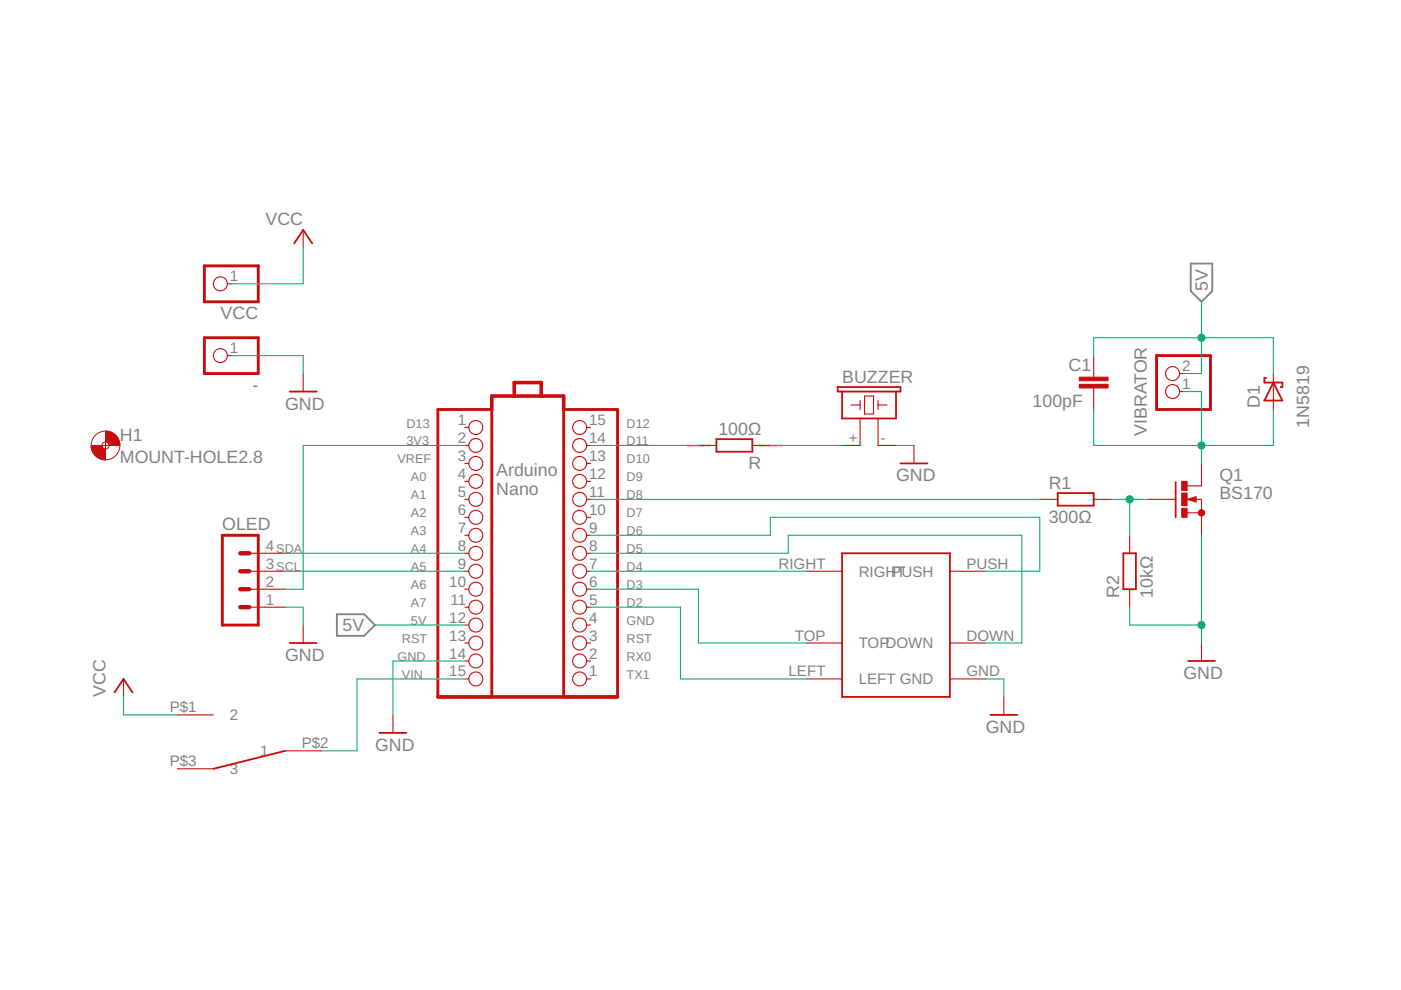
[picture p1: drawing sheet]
<svg xmlns="http://www.w3.org/2000/svg" width="297mm" height="210mm" viewBox="0 0 297 210" stroke-linecap="round" stroke-linejoin="round" font-family="sans-serif">
<path d="M252.5 55.9h4.5v5.8l-2.3 2.3-2.2-2.3zM71.4 130.2h5.8l2.3 2.3-2.3 2.3h-5.8z" fill="none" stroke="#808080" stroke-width=".38"/>
<path d="M104.3 86.8v-2.8h15.2v2.8M109 84v-2.9h5.7v2.9M92.8 147.8h38.1" fill="none" stroke="#c90d0c" stroke-width=".76"/>
<path d="M43.3 56.4h11.5v7.6h-11.5zM43.3 71.6h11.5v7.6h-11.5zM245.2 75.4h11.4v11.4h-11.4zM92.8 86.8h11.5v61h-11.5zM119.5 86.8h11.4v61h-11.4zM47.1 113.5h7.7v19h-7.7z" fill="none" stroke="#c90d0c" stroke-width=".61"/>
<g fill="none" stroke="#c90d0c" stroke-width=".23">
<path d="M64.3 48.7v3.9M48.2 60.2h.8M48.2 75.4h.8M64.3 79.2v3.8M231.9 75.4v4.6M250.1 79.2h.8M270 79.2v7.6M98.6 90.6h.8M98.6 94.4h.8M98.6 98.3h.8M124.4 90.6h.8M124.4 94.4h.8"/>
<path d="M124.4 98.3h.8M148.1 94.4h3.8M159.5 94.4h3.8M180.4 85.9h2M182.4 88.7v5.7h-3.9M182.4 84.9v1.9M183.3 84h1.9v3.8h-1.9zM186.2 88.7v5.7h3.8M186.2 85.9h1.9M186.2 84.9v1.9M193.8 94.4v3.9M231.9 82.3v4.5"/>
<path d="M250.1 83h.8M254.7 98.3v4.7h-3M52.9 117.3h7.6M98.6 102.1h.8M98.6 105.9h.8M98.6 109.7h.8M98.6 113.5h.8M98.6 117.3h.8M124.4 102.1h.8M124.4 105.9h.8M124.4 109.7h.8M124.4 113.5h.8"/>
<path d="M124.4 117.3h.8M220.5 105.9h3.8M231.9 105.9h3.8M239.5 113.5v3.8M243.3 105.9h6M251.7 105.9h3v7.6M251.7 105.9l1.9-.6v1.1zM251.7 108.7h3M52.9 121.1h7.6M52.9 124.9h7.6M52.9 128.7h7.6M64.3 132.5v3.8"/>
<path d="M98.6 121.1h.8M98.6 124.9h.8M98.6 128.7h.8M98.6 132.5h.8M98.6 136.3h.8M124.4 121.1h.8M124.4 124.9h.8M124.4 128.7h.8M124.4 132.5h.8M124.4 136.3h.8M170.9 121.1h7.6M170.9 136.3h7.6"/>
<path d="M201.4 121.1h7.6M201.4 136.3h7.6M239.5 124.9v3.8M254.7 136.3v3.8M26.2 144v3.8M37.6 151.6h7.6M60.5 159.2h7.6M83.3 151.6v3.8M98.6 140.1h.8M98.6 144h.8M124.4 140.1h.8M124.4 144h.8"/>
<path d="M170.9 144h7.6M201.4 144h7.6M212.8 147.8v3.8M37.6 163h7.6"/>
<circle cx="46.7" cy="60.2" r="1.48"/>
<circle cx="46.7" cy="75.4" r="1.48"/>
<circle cx="248.6" cy="79.2" r="1.48"/>
<circle cx="100.9" cy="90.6" r="1.48"/>
<circle cx="100.9" cy="94.4" r="1.48"/>
<circle cx="100.9" cy="98.3" r="1.48"/>
<circle cx="122.9" cy="98.3" r="1.48"/>
<circle cx="122.9" cy="94.4" r="1.48"/>
<circle cx="122.9" cy="90.6" r="1.48"/>
<circle cx="248.6" cy="83" r="1.48"/>
<circle cx="100.9" cy="117.3" r="1.48"/>
<circle cx="100.9" cy="102.1" r="1.48"/>
<circle cx="100.9" cy="105.9" r="1.48"/>
<circle cx="100.9" cy="109.7" r="1.48"/>
<circle cx="100.9" cy="113.5" r="1.48"/>
<circle cx="122.9" cy="102.1" r="1.48"/>
<circle cx="122.9" cy="117.3" r="1.48"/>
<circle cx="122.9" cy="113.5" r="1.48"/>
<circle cx="122.9" cy="105.9" r="1.48"/>
<circle cx="122.9" cy="109.7" r="1.48"/>
<circle cx="100.9" cy="124.9" r="1.48"/>
<circle cx="100.9" cy="132.5" r="1.48"/>
<circle cx="100.9" cy="136.3" r="1.48"/>
<circle cx="100.9" cy="128.7" r="1.48"/>
<circle cx="100.9" cy="121.1" r="1.48"/>
<circle cx="122.9" cy="136.3" r="1.48"/>
<circle cx="122.9" cy="132.5" r="1.48"/>
<circle cx="122.9" cy="121.1" r="1.48"/>
<circle cx="122.9" cy="128.7" r="1.48"/>
<circle cx="122.9" cy="124.9" r="1.48"/>
<circle cx="100.9" cy="144" r="1.48"/>
<circle cx="100.9" cy="140.1" r="1.48"/>
<circle cx="122.9" cy="140.1" r="1.48"/>
<circle cx="122.9" cy="144" r="1.48"/>
</g>
<path d="M50.9 117.3h2M50.9 121.1h2M50.9 124.9h2M50.9 128.7h2" fill="none" stroke="#c90d0c" stroke-width=".93"/>
<g fill="none" stroke="#c90d0c" stroke-width=".38">
<path d="M62.4 51.6l1.9-2.9 1.9 2.9M61.4 83h5.7M151.9 93.1h7.6v2.7h-7.6zM177.6 82.1h13.3v.9h-13.3zM178.5 83v5.7h11.5v-5.7M190.9 98.3h5.7M268.5 80.2h-.4v.9h3.8v1h-.4M270 81.1l1.9 3.8h-3.8zM178.5 117.3h22.9v30.5h-22.9zM224.3 104.5h7.6v2.7h-7.6zM238.2 117.3h2.6v7.6h-2.6zM249.3 102.3v7.4"/>
<path d="M61.4 136.3h5.7M24.3 146.8l1.9-2.8 1.9 2.8M60.5 159.2l-15.3 3.8M80.5 155.4h5.7M210 151.6h5.7M251.9 140.1h5.7"/>
</g>
<path d="M253.4 105.7l-.8 .2 .8 .2" fill="none" stroke="#c90d0c" stroke-width=".47"/>
<g fill="#c90d0c" stroke="#c90d0c" stroke-width=".21">
<path d="M254.3 108.2a.69 .69 0 0 1 1.1 .3 .69 .69 0 0 1-.5 .9 .69 .69 0 0 1-.9-.7l.8-.1v.2l-.8-.1z" fill-rule="evenodd"/>
<path d="M22.4 91.4a3 3 0 0 1 3 3h-2.3l-.1-.4-.6-.3z" fill-rule="evenodd"/>
<path d="M19.3 94.4h2.3l.2 .5 .6 .3v2.3a3 3 0 0 1-3.1-3.1z" fill-rule="evenodd"/>
</g>
<g fill="#c90d0c" stroke="#c90d0c" stroke-width=".21">
<path d="M250.5 107.8h1.2v1.9h-1.2z"/>
<path d="M250.5 102.1h1.2v1.9h-1.2z"/>
<path d="M250.5 104.5h1.2v2.7h-1.2z"/>
<path d="M228.8 80h6.1v.7h-6.1z"/>
<path d="M228.8 81.5h6.1v.8h-6.1z"/>
</g>
<g fill="none" stroke="#c90d0c" stroke-width=".21">
<path d="M21.6 94.4h1.5M22.4 93.7v1.5"/>
<circle cx="22.4" cy="94.4" r="3"/>
<circle cx="22.4" cy="94.4" r=".76"/>
</g>
<g fill="none" stroke="#0dab76" stroke-width=".23">
<path d="M64.3 52.6v7.6h-15.3M49 75.4h15.3v3.8M231.9 75.4v-3.8h38.1v7.6M254.7 64v15.2h-3.8M98.6 94.4h-34.3v30.5h-3.8M125.2 94.4h22.9M163.3 94.4h15.2M190 94.4h3.8M231.9 86.8v7.6h38.1v-7.6M250.9 83h3.8v15.3M60.5 117.3h38.1M125.2 113.5h38.1v-3.8h57.2v11.4h-11.5"/>
<path d="M125.2 117.3h41.9v-3.8h49.5v22.8h-7.6M125.2 105.9h95.3M235.7 105.9h7.6M239.5 105.9v7.6M254.7 113.5v22.8M60.5 128.7h3.8v3.8M60.5 121.1h38.1M79.5 132.5h19.1M125.2 128.7h19.1v15.3h26.6M125.2 124.9h22.9v11.4h22.8M125.2 121.1h45.7M239.5 128.7v3.8h15.2"/>
<path d="M26.2 147.8v3.8h11.4M98.6 140.1h-15.3v11.5M98.6 144h-22.9v15.2h-7.6M209 144h3.8v3.8"/>
</g>
<g fill="#0dab76" stroke="#0dab76" stroke-width=".21">
<circle cx="254.7" cy="132.5" r=".76"/>
<circle cx="254.7" cy="94.4" r=".76"/>
<circle cx="239.5" cy="105.9" r=".76"/>
<circle cx="254.7" cy="71.6" r=".76"/>
</g>
<g font-size="3.8" fill="#808080">
<text x="56.3" y="47.6">VCC</text>
<text x="256.1" y="61.7" transform="rotate(-90 256.1 61.7)">5V</text>
<text x="46.8" y="67.6">VCC</text>
<text x="53.5" y="82.8">-</text>
<text x="178.6" y="81.1">BUZZER</text>
<text x="226.5" y="78.6">C1</text>
<text x="60.5" y="86.8">GND</text>
<text x="218.9" y="86.3">100pF</text>
<text x="267.1" y="86.5" transform="rotate(-90 267.1 86.5)">D1</text>
<text x="25.4" y="93.6">H1</text>
<text x="152.3" y="92.2">100Ω</text>
<text x="243.1" y="92.4" transform="rotate(-90 243.1 92.4)">VIBRATOR</text>
<text x="277.6" y="90.6" transform="rotate(-90 277.6 90.6)">1N5819</text>
<text x="25.4" y="98.1">MOUNT-HOLE2.8</text>
<text x="105.2" y="100.9">Arduino</text>
<text x="158.7" y="99.4">R</text>
<text x="105.2" y="104.9">Nano</text>
<text x="190" y="102.1">GND</text>
<text x="222.4" y="103.6">R1</text>
<text x="258.5" y="105.9">BS170</text>
<text x="258.5" y="102.1">Q1</text>
<text x="47.1" y="112.3">OLED</text>
<text x="222.4" y="110.8">300Ω</text>
<text x="237.3" y="126.8" transform="rotate(-90 237.3 126.8)">R2</text>
<text x="244.5" y="126.8" transform="rotate(-90 244.5 126.8)">10kΩ</text>
<text x="72.6" y="133.9">5V</text>
<text x="60.5" y="140.2">GND</text>
<text x="250.9" y="144">GND</text>
<text x="22.4" y="147.8" transform="rotate(-90 22.4 147.8)">VCC</text>
<text x="209" y="155.4">GND</text>
<text x="79.5" y="159.2">GND</text>
</g>
<g font-size="3.2" fill="#808080">
<text x="48.7" y="59.6">1</text>
<text x="48.7" y="74.9">1</text>
<text x="250.6" y="82.5">1</text>
<text x="250.6" y="78.7">2</text>
<text x="97.1" y="90.1">1</text>
<text x="97.1" y="93.9">2</text>
<text x="124.9" y="93.9">14</text>
<text x="124.9" y="90.1">15</text>
<text x="179.9" y="93.9">+</text>
<text x="186.7" y="93.9">-</text>
<text x="97.1" y="97.7">3</text>
<text x="97.1" y="101.5">4</text>
<text x="124.9" y="101.5">12</text>
<text x="124.9" y="97.7">13</text>
<text x="97.1" y="105.3">5</text>
<text x="124.9" y="105.3">11</text>
<text x="97.1" y="109.1">6</text>
<text x="97.1" y="113">7</text>
<text x="124.9" y="113">9</text>
<text x="124.9" y="109.1">10</text>
<text x="56.4" y="116.8">4</text>
<text x="97.1" y="116.8">8</text>
<text x="124.9" y="116.8">8</text>
<text x="56.4" y="124.4">2</text>
<text x="56.4" y="120.6">3</text>
<text x="95.3" y="124.4">10</text>
<text x="97.1" y="120.6">9</text>
<text x="124.9" y="124.4">6</text>
<text x="124.9" y="120.6">7</text>
<text x="165" y="120.6">RIGHT</text>
<text x="182.1" y="122.3">RIGHPTUSH</text>
<text x="204.9" y="120.6">PUSH</text>
<text x="56.4" y="128.2">1</text>
<text x="95.5" y="128.2">11</text>
<text x="124.9" y="128.2">5</text>
<text x="95.3" y="132">12</text>
<text x="95.3" y="135.8">13</text>
<text x="124.9" y="135.8">3</text>
<text x="124.9" y="132">4</text>
<text x="168.5" y="135.8">TOP</text>
<text x="182.1" y="137.5">TOPDOWN</text>
<text x="204.9" y="135.8">DOWN</text>
<text x="95.3" y="139.6">14</text>
<text x="95.3" y="143.4">15</text>
<text x="124.9" y="143.4">1</text>
<text x="124.9" y="139.6">2</text>
<text x="167.2" y="143.4">LEFT</text>
<text x="204.9" y="143.4">GND</text>
<text x="182.1" y="145.1">LEFT GND</text>
<text x="36" y="151">P$1</text>
<text x="48.7" y="152.7">2</text>
<text x="55.2" y="160.3">1</text>
<text x="64" y="158.7">P$2</text>
<text x="36" y="162.5">P$3</text>
<text x="48.7" y="164.1">3</text>
</g>
<g font-size="2.7" fill="#808080">
<text x="86.2" y="90.6">D13</text>
<text x="86.2" y="94.4">3V3</text>
<text x="132.8" y="94.4">D11</text>
<text x="132.8" y="90.6">D12</text>
<text x="84.3" y="98.3">VREF</text>
<text x="132.8" y="98.3">D10</text>
<text x="87.1" y="102.1">A0</text>
<text x="87.1" y="105.9">A1</text>
<text x="132.8" y="105.9">D8</text>
<text x="132.8" y="102.1">D9</text>
<text x="87.1" y="109.7">A2</text>
<text x="87.1" y="113.5">A3</text>
<text x="132.8" y="113.5">D6</text>
<text x="132.8" y="109.7">D7</text>
<text x="58.6" y="117.3">SDA</text>
<text x="87.1" y="117.3">A4</text>
<text x="132.8" y="117.3">D5</text>
<text x="58.6" y="121.1">SCL</text>
<text x="87.1" y="121.1">A5</text>
<text x="87.1" y="124.9">A6</text>
<text x="132.8" y="124.9">D3</text>
<text x="132.8" y="121.1">D4</text>
<text x="87.1" y="128.7">A7</text>
<text x="132.8" y="128.7">D2</text>
<text x="85.2" y="136.3">RST</text>
<text x="87.1" y="132.5">5V</text>
<text x="132.8" y="136.3">RST</text>
<text x="132.8" y="132.5">GND</text>
<text x="84.3" y="140.2">GND</text>
<text x="85.2" y="144">VIN</text>
<text x="132.8" y="144">TX1</text>
<text x="132.8" y="140.2">RX0</text>
</g>
<g font-size=".8" fill="#ffba08">
<text x="145.6" y="94.8">SpiceOrder 2</text>
<text x="160.8" y="94.8">SpiceOrder 1</text>
</g>
</svg>
